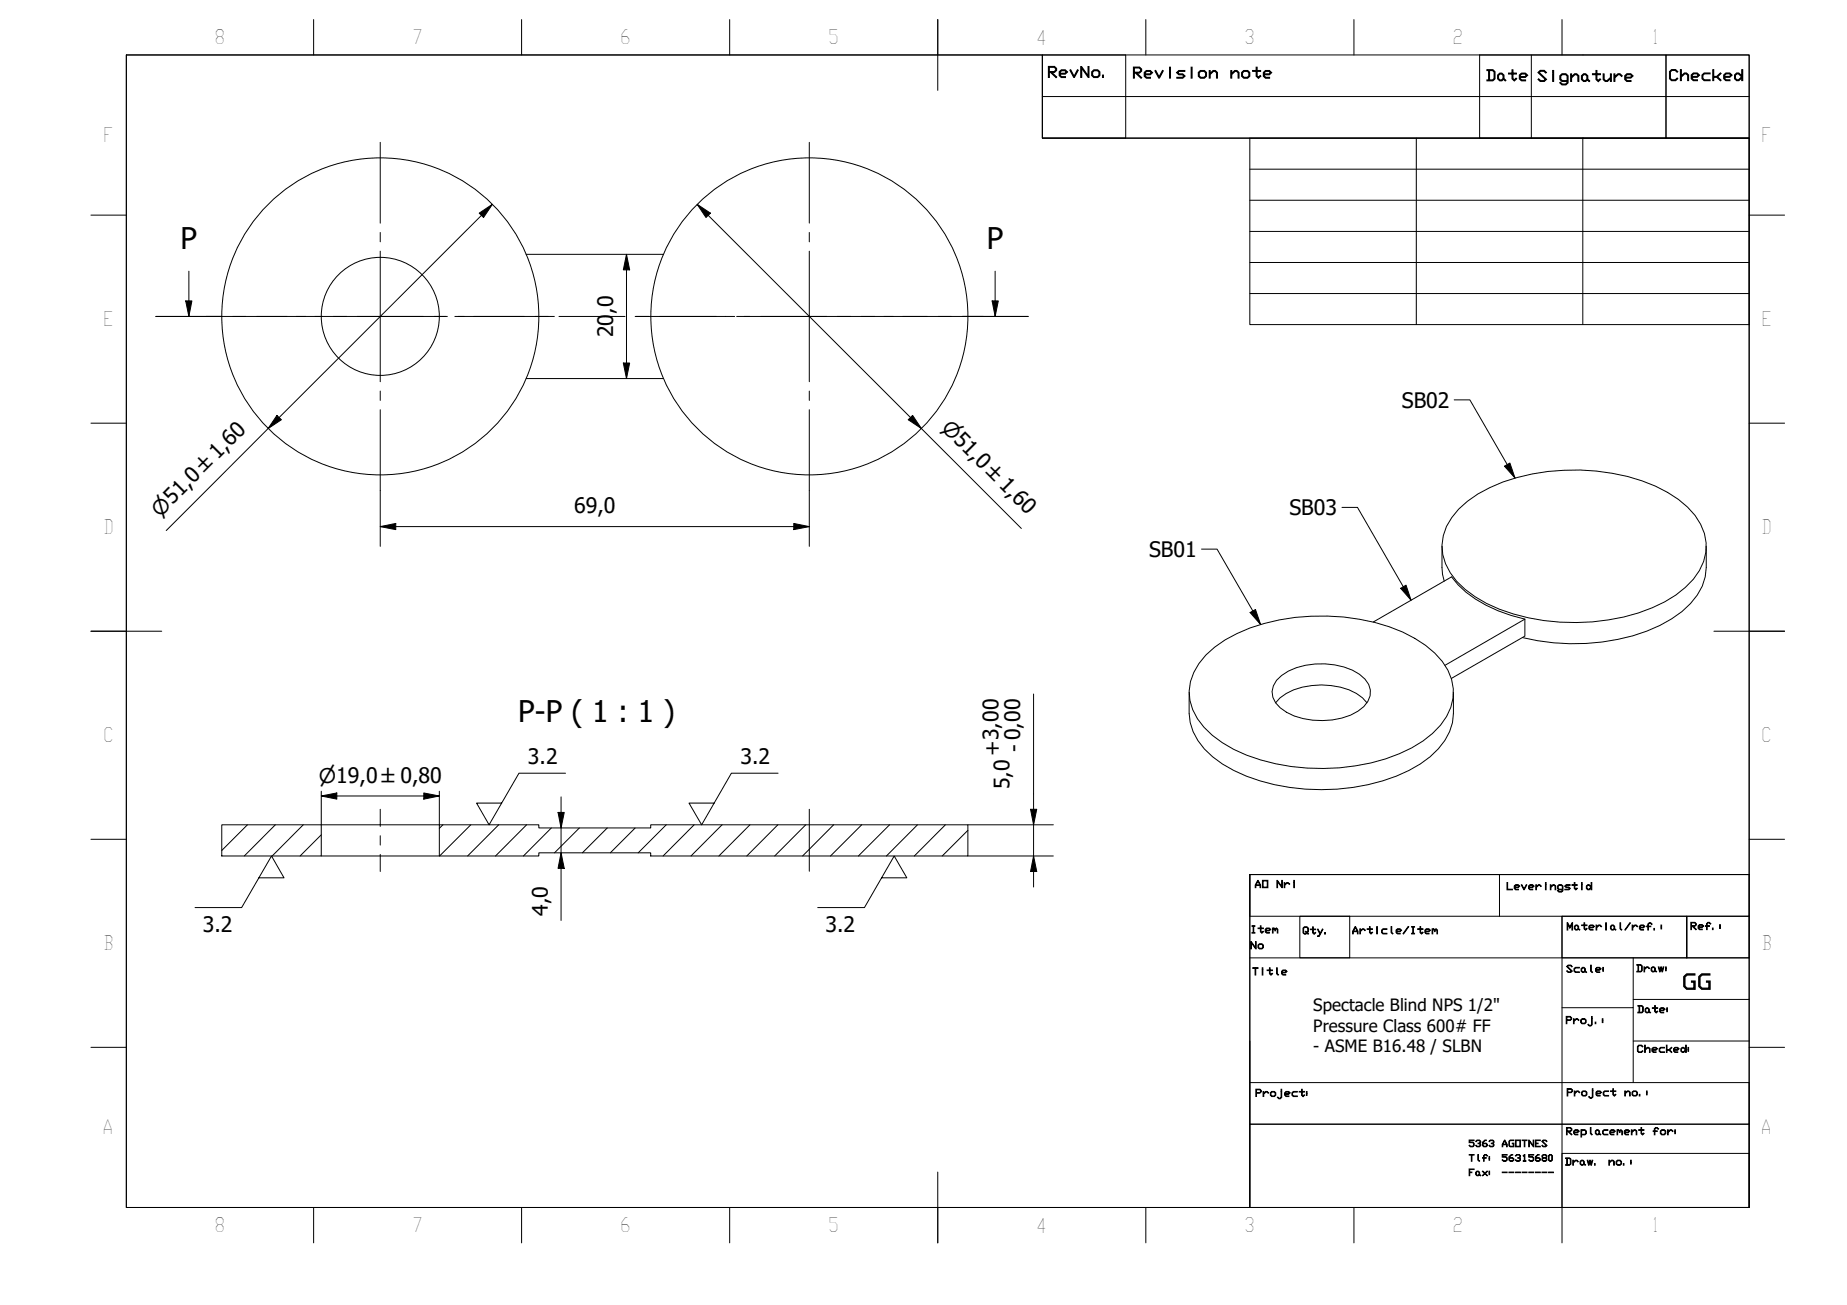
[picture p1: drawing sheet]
<svg xmlns="http://www.w3.org/2000/svg" width="297mm" height="210mm" viewBox="0 0 297 210" stroke-linecap="round" stroke-linejoin="round" font-family="sans-serif">
<!-- layer: Hatch (ISO) -->
<g fill="none" stroke="#000" stroke-width=".16">
<path d="M39.8 132.7l-4.1 4.1M44.3 132.7l-5 5M48.8 132.7l-5 5M51.7 134.3l-3.4 3.4M71.2 132.7l-.5 .5M75.7 132.7l-5 5M80.2 132.7l-5 5M84.7 132.7l-5 5M88.7 133.2l-4.5 4.5M93.2 133.2l-4 4M97.7 133.2l-4 4M102.2 133.2l-4.1 4"/>
<path d="M107.1 132.7l-4.5 4.5M111.6 132.7l-5 5M116.1 132.7l-5 5M120.6 132.7l-5 5M125.1 132.7l-5 5M129.6 132.7l-5 5M134.1 132.7l-5 5M138.6 132.7l-5 5M143.1 132.7l-5.1 5M147.6 132.7l-5 5M152 132.7l-5 5M155.7 133.6l-4.2 4.1"/>
</g>
<!-- layer: Visible (ISO) -->
<g fill="none" stroke="#000" stroke-width=".16">
<path d="M84.6 40.9h22.1M84.6 60.9h22.1M231.9 87.9v3.4l.1 1.1 .3 1.1M234.6 81.9a22.7 22.7 0 0 1 11.8-5.7 34.3 34.3 0 0 1 19.8 2 15.2 15.2 0 0 1 7.3 6.1 7.7 7.7 0 0 1-1.2 8.9 20.6 20.6 0 0 1-11.2 6 34.2 34.2 0 0 1-22-2.1 13.9 13.9 0 0 1-6.6-6.4 7.9 7.9 0 0 1 2.1-8.8zM245.2 99.6a21.4 21.4 0 0 1-10.7-5.5l-1.1-1.3-12.5 7.2M274.4 87.9v3.4a8.4 8.4 0 0 1-2.5 5.8 22 22 0 0 1-11.7 5.7 35.3 35.3 0 0 1-15.4-.3M191.2 111.4v3.3a9.2 9.2 0 0 0 3.8 7 25.4 25.4 0 0 0 12.4 5 33.3 33.3 0 0 0 19.2-2.8 13.6 13.6 0 0 0 6.5-6.2l.5-1.5 .1-1.5v-3.3M193.9 105.4a22.7 22.7 0 0 1 11.8-5.7 34.4 34.4 0 0 1 19.9 2 15.5 15.5 0 0 1 7.3 6.1 7.7 7.7 0 0 1-1.2 8.8 20.6 20.6 0 0 1-11.2 6.1 34.2 34.2 0 0 1-22.1-2.2 13.9 13.9 0 0 1-6.6-6.4 7.9 7.9 0 0 1 2.1-8.7zM205.1 113a7.9 7.9 0 0 1 5.8-2.7 10.9 10.9 0 0 1 8.2 1.9l.7 .8M205.3 109.4a9.8 9.8 0 0 1 7.8-2.6 9.8 9.8 0 0 1 6.4 2.4 2.98 2.98 0 0 1-.2 4.5 10.7 10.7 0 0 1-8.2 2.1 8.6 8.6 0 0 1-6-2.8 2.86 2.86 0 0 1 .2-3.6zM232.4 107l12.8-7.4v2.7l-11.8 6.8M35.7 132.7h16v5h-16z"/>
<path d="M51.7 137.7h19M51.7 132.7h19M70.7 132.7h16v.5h17.9v-.5h51.1v5h-51.1v-.5h-17.9v.5h-16z"/>
<circle cx="61.2" cy="50.9" r="25.5"/>
<circle cx="61.2" cy="50.9" r="9.5"/>
<circle cx="130.2" cy="50.9" r="25.5"/>
</g>
<!-- layer: Section Line (ISO) -->
<g fill="none" stroke="#000" stroke-width=".16">
<path d="M25.1 50.9h10.6M29.9 48.4h1l-.5 2.5zM30.4 43.6v7.3M37.4 50.9h2.1M41.3 50.9h10.6M53.6 50.9h2.1M57.5 50.9h10.6M69.8 50.9h2.1M73.7 50.9h10.6M86 50.9h2.2M89.9 50.9h10.6M102.3 50.9h2.1"/>
<path d="M106.1 50.9h10.6M118.5 50.9h2.1M122.3 50.9h10.6M134.7 50.9h2.1M138.5 50.9h10.6M150.9 50.9h2.1M154.7 50.9h10.7M159.6 48.4h.9l-.5 2.5zM160 43.6v7.3"/>
</g>
<path d="M29.9 48.4h1l-.5 2.5zM159.6 48.4h.9l-.5 2.5z" fill="#000"/>
<!-- layer: BOXES -->
<g fill="none" stroke="#000" stroke-width=".16">
<path d="M167.6 8.8v6.7h113.7M167.6 15.5v6.7h113.7M167.6 8.8h13.4v13.4h-13.4zM238 8.8h29.9v13.4h-29.9zM246.3 8.8v13.4M267.9 8.8h13.4v13.4h-13.4zM201 140.7h80.3h-80.3v6.7h80.3v-6.7v53.5h-80.3zM201 154.1h80.3M209 147.4h8.1v6.7h-8.1zM241.2 140.7v6.7M251.2 147.4h20.1v6.7v-6.7h10v6.7h-30.1zM251.2 147.4v46.8v-8.7h30.1v8.7"/>
<path d="M262.7 154.1v8h-11.5M201 174.1h80.3v6.7h-80.3v13.4M201 167.4v13.4h80.3v13.4M262.7 162.1v12M262.7 160.8h18.6M262.7 167.4h18.6M201 194.2h80.3"/>
</g>
<!-- layer: BORDER -->
<g fill="none" stroke="#000" stroke-width=".16">
<path d="M20.3 8.8h261v185.4h-261zM50.4 3.1v5.7M83.9 3.1v5.7M117.3 3.1v5.7M150.8 3.1v11.4M184.3 3.1v5.7M217.7 3.1v5.7M251.2 3.1v5.7M14.6 34.6h5.7M281.3 34.6h5.7M14.6 68.1h5.7M281.3 68.1h5.7"/>
<path d="M14.6 101.5h11.4M275.6 101.5h11.4M14.6 135h5.7M281.3 135h5.7M14.6 168.5h5.7M281.3 168.5h5.7M50.4 194.2v5.7M83.9 194.2v5.7M117.3 194.2v5.7M150.8 188.5v11.4M184.3 194.2v5.7M217.7 194.2v5.7"/>
<path d="M251.2 194.2v5.7"/>
</g>
<!-- layer: 0 -->
<path d="M20.3 8.8h147.3v13.4h113.7v30h-80.3v-30h80.3v118.5h-80.3v53.5h-180.7zM201 27.2h80.3M201 32.2h80.3M201 37.2h80.3M227.8 22.2v30M254.6 22.2v30M201 42.2h80.3M201 47.2h80.3" fill="none" stroke="#000" stroke-width=".16"/>
<!-- layer: Center Mark (ISO) -->
<g fill="none" stroke="#000" stroke-width=".16">
<path d="M61.2 22.9v13M61.2 37.4v1.5M130.2 22.9v13M130.2 37.4v1.5M33.2 50.9h13M47.7 50.9h1.4M50.7 50.9h20.9M61.2 40.4v21M73.2 50.9h1.5M76.2 50.9h13M102.2 50.9h13M116.6 50.9h1.6"/>
<path d="M119.7 50.9h21M130.2 40.4v21M142.2 50.9h1.5M145.2 50.9h13M61.2 62.9v1.5M61.2 65.9v13M130.2 62.9v1.5M130.2 65.9v13"/>
</g>
<!-- layer: Dimension (ISO) -->
<g fill="none" stroke="#000" stroke-width=".16">
<path d="M77.1 34.3l2.1-1.4-1.4 2.1zM79.2 32.9l-52.5 52.4M112.1 32.9l2.2 1.4-.8 .7zM112.1 32.9l52.2 52.1M100.2 58.4h1.1l-.5 2.5zM100.8 40.9l.5 2.5h-1.1zM100.8 40.9v20M44.5 66.8l.8 .7-2.2 1.4zM61.2 78.9v9M130.2 78.9v9M146.8 66.8l1.4 2.1-2.1-1.4zM61.2 84.7l2.4-.5v1z"/>
<path d="M61.2 84.7h69M127.7 84.2l2.5 .5-2.5 .5zM166.2 111.6v31.1M51.7 128l2.5-.5v1zM51.7 128h19M51.7 127.3v5.4M68.2 127.5l2.5 .5-2.5 .5zM70.7 127.3v5.4M89.7 130.7h1l-.5 2.5zM90.2 137.2l.5 2.5h-1zM90.2 128.2v19.9M155.7 132.7h13.7"/>
<path d="M155.7 137.7h13.7M165.7 130.2h1l-.5 2.5zM166.2 137.7l.5 2.5h-1z"/>
</g>
<g fill="#000">
<path d="M77.1 34.3l2.1-1.4-1.4 2.1zM112.1 32.9l2.2 1.4-.8 .7zM100.2 58.4h1.1l-.5 2.5zM100.8 40.9l.5 2.5h-1.1zM44.5 66.8l.8 .7-2.2 1.4zM146.8 66.8l1.4 2.1-2.1-1.4zM61.2 84.7l2.4-.5v1zM127.7 84.2l2.5 .5-2.5 .5zM51.7 128l2.5-.5v1zM68.2 127.5l2.5 .5-2.5 .5zM89.7 130.7h1l-.5 2.5zM90.2 137.2l.5 2.5h-1z"/>
<path d="M165.7 130.2h1l-.5 2.5zM166.2 137.7l.5 2.5h-1z"/>
</g>
<!-- layer: Centerline (ISO) -->
<path d="M61.2 130.2v2.7M61.2 134.4v1.5M61.2 137.4v2.8M130.2 130.2v9.9" fill="none" stroke="#000" stroke-width=".16"/>
<!-- layer: Symbol (ISO) -->
<path d="M233.9 64.3h2.5l7.2 12.6M242 75l.8-.5 .8 2.4zM193.2 88.3h2.5l7 12.1M201 98.5l.9-.5 .8 2.4zM215.8 81.6h2.5l8.6 14.9M225.3 94.6l.8-.5 .8 2.4zM91 124.4h-7.5l-4.8 8.3-2.1-3.5h4.1M125.1 124.4h-7.5l-4.8 8.3-2-3.5h4.1M41.6 141.2h4.1l-2-3.5-4.8 8.3h-7.5M141.8 141.2h4l-2-3.5-4.8 8.3h-7.5" fill="none" stroke="#000" stroke-width=".16"/>
<path d="M242 75l.8-.5 .8 2.4zM201 98.5l.9-.5 .8 2.4zM225.3 94.6l.8-.5 .8 2.4z" fill="#000"/>
<g font-size="4.8">
<text x="29" y="40.1">P</text>
<text x="158.7" y="40.1">P</text>
<text x="83.4" y="116.2">P-P ( 1 : 1 )</text>
</g>
<g font-size="3.4">
<text x="98.6" y="50.5" transform="rotate(-90 98.6 50.5)">,0</text>
<text x="98.6" y="54.2" transform="rotate(-90 98.6 54.2)">20</text>
<text x="225.4" y="65.6">SB02</text>
<text x="92.3" y="82.5">69,0</text>
<text x="207.4" y="82.9">SB03</text>
<text x="184.8" y="89.6">SB01</text>
<text x="84.9" y="122.9">3.2</text>
<text x="119.1" y="122.9">3.2</text>
<text x="160.7" y="121.6" transform="rotate(-90 160.7 121.6)">+3,00</text>
<text x="164.2" y="120.9" transform="rotate(-90 164.2 120.9)">- 0,00</text>
<text x="162.4" y="127" transform="rotate(-90 162.4 127)">5,0</text>
<text x="32.6" y="150">3.2</text>
<text x="88.1" y="147.3" transform="rotate(-90 88.1 147.3)">4,0</text>
<text x="132.8" y="150">3.2</text>
<text x="270.5" y="159.1">GG</text>
</g>
<g font-size="3.3">
<text x="151.2" y="68.9" transform="rotate(45 151.2 68.9)">⌀51,0 ±1,60</text>
<text x="25.7" y="83.3" transform="rotate(-45 25.7 83.3)">⌀51,0 ±1,60</text>
<text x="51.3" y="125.9">⌀19,0 ±0,80</text>
</g>
<g font-size="3.2">
<text x="34.5" y="7.1">8</text>
<text x="66.3" y="7.1">7</text>
<text x="99.7" y="7.1">6</text>
<text x="133.2" y="7.1">5</text>
<text x="166.6" y="7.2">4</text>
<text x="200.1" y="7.1">3</text>
<text x="233.6" y="7.1">2</text>
<text x="265.6" y="7.1">1</text>
<text x="16.6" y="22.9">F</text>
<text x="283.3" y="22.9">F</text>
<text x="16.6" y="52.5">E</text>
<text x="283.3" y="52.5">E</text>
<text x="16.6" y="86">D</text>
<text x="283.3" y="86">D</text>
<text x="16.6" y="119.4">C</text>
<text x="283.3" y="119.4">C</text>
<text x="16.6" y="152.9">B</text>
<text x="283.3" y="152.9">B</text>
<text x="16.5" y="182.4">A</text>
<text x="283.2" y="182.4">A</text>
<text x="34.5" y="198.2">8</text>
<text x="66.3" y="198.2">7</text>
<text x="99.7" y="198.2">6</text>
<text x="133.2" y="198.2">5</text>
<text x="166.6" y="198.3">4</text>
<text x="200.1" y="198.2">3</text>
<text x="233.6" y="198.2">2</text>
<text x="265.6" y="198.2">1</text>
</g>
<g font-size="2.7">
<text x="211.2" y="162.7">Spectacle Blind NPS 1/2&quot;</text>
<text x="211.2" y="166">Pressure Class 600# FF</text>
<text x="211.2" y="169.3">- ASME B16.48 / SLBN</text>
</g>
<g font-size="2.4">
<text x="168.4" y="12.4">RevNo.</text>
<text x="182.1" y="12.5">Revision</text>
<text x="197.7" y="12.5">note</text>
<text x="238.9" y="13">Date</text>
<text x="247.1" y="13.1">Signature</text>
<text x="268.3" y="12.9">Checked</text>
</g>
<g font-size="1.6">
<text x="201.7" y="142.8">AO</text>
<text x="205.2" y="142.8">Nri</text>
<text x="242.2" y="143.1">Leveringstid</text>
<text x="251.9" y="149.6">Material/ref.:</text>
<text x="271.8" y="149.5">Ref.:</text>
<text x="201" y="150.1">Item</text>
<text x="201" y="152.6">No</text>
<text x="209.4" y="150.2">Qty.</text>
<text x="217.4" y="150.2">Article/Item</text>
<text x="201.3" y="156.8">Title</text>
<text x="251.8" y="156.4">Scale:</text>
<text x="263.1" y="156.3">Draw:</text>
<text x="251.7" y="164.6">Proj.:</text>
<text x="263.2" y="162.9">Date:</text>
<text x="263.2" y="169.3">Checked:</text>
<text x="201.8" y="176.4">Project:</text>
<text x="251.9" y="176.3">Project</text>
<text x="261.2" y="176.3">no.:</text>
<text x="251.8" y="182.5">Replacement</text>
<text x="265.7" y="182.5">for:</text>
<text x="251.6" y="187.4">Draw.</text>
<text x="258.6" y="187.4">no.:</text>
</g>
<g font-size="1.5">
<text x="236.1" y="184.4">5363</text>
<text x="241.4" y="184.4">AGOTNES</text>
<text x="236.1" y="186.8">Tlf:</text>
<text x="236.1" y="189.1">Fax:</text>
<text x="241.4" y="186.8">56315680</text>
<text x="241.4" y="189.1">--------</text>
</g>
</svg>
